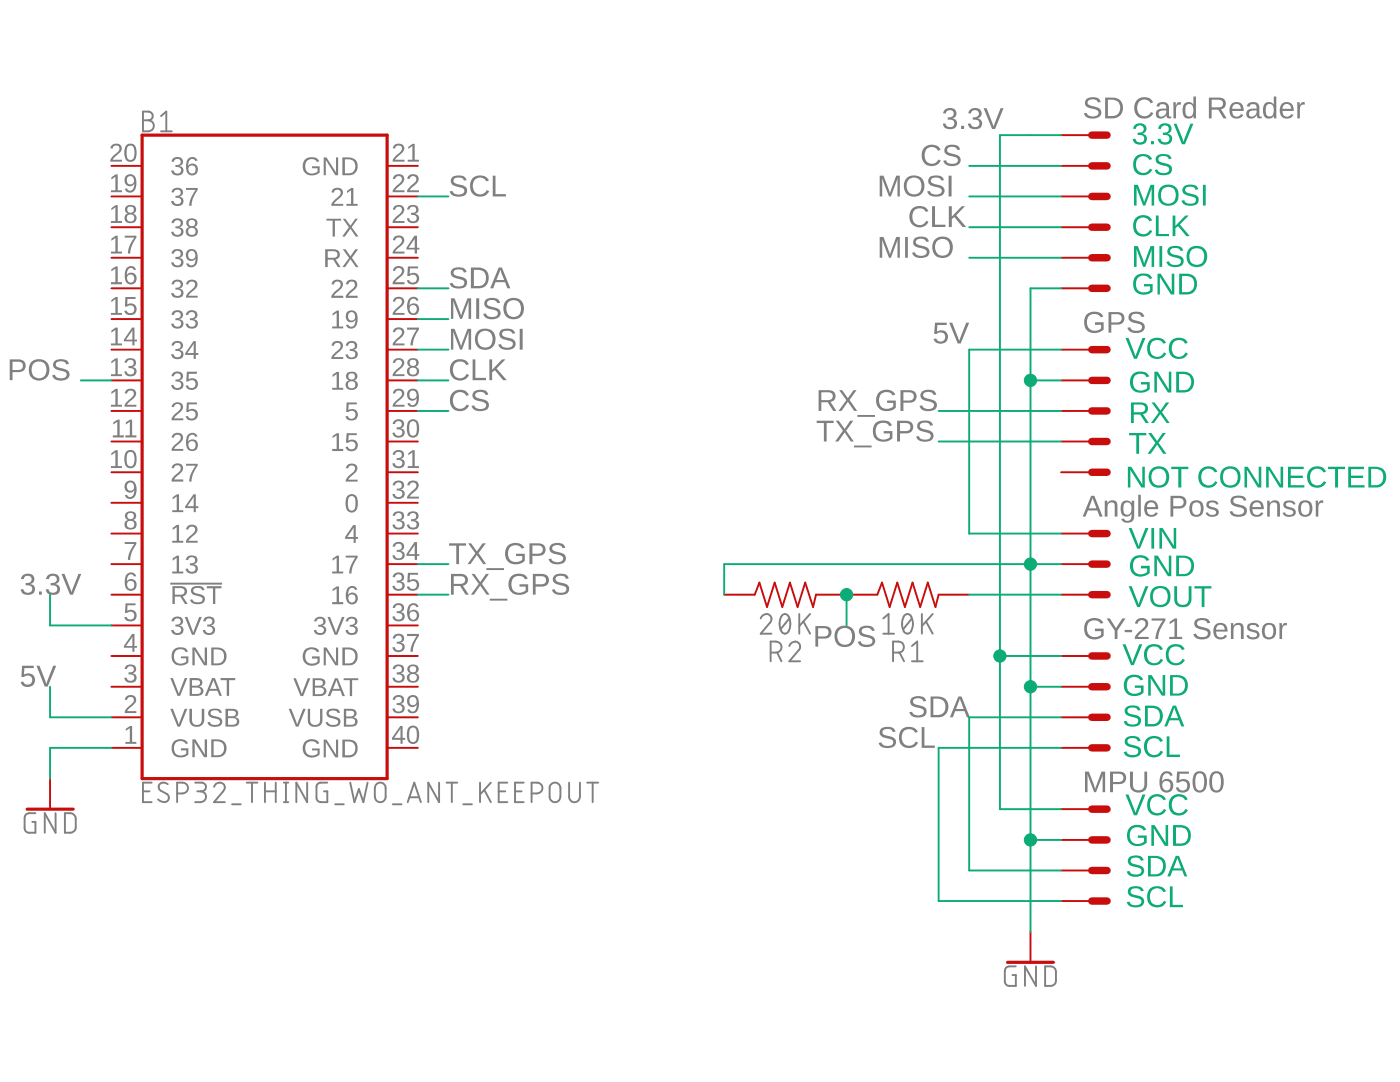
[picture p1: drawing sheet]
<?xml version="1.0" encoding="utf-8"?>
<!DOCTYPE eagle SYSTEM "eagle.dtd">
<!--
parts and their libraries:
SparkFun-Boards: Licensing: Creative Commons ShareAlike 4.0 International - https://creativecommons.org/licenses/by-sa/4.0
-->
<eagle version="9.1.0">
<drawing>
<settings>
<setting alwaysvectorfont="no"/>
<setting verticaltext="up"/>
</settings>
<grid distance="0.1" unitdist="inch" unit="inch" style="lines" multiple="1" display="no" altdistance="0.01" altunitdist="inch" altunit="inch"/>
<schematic xreflabel="%F%N/%S.%C%R" xrefpart="/%S.%C%R">
<libraries>
<library name="SparkFun-Boards">
<symbols>
<symbol name="ESP32_THING">
<pin name="GND@1" x="-12.7" y="-22.86" length="short"/>
<pin name="VUSB@2" x="-12.7" y="-20.32" length="short"/>
<pin name="VBAT@3" x="-12.7" y="-17.78" length="short"/>
<pin name="GND@4" x="-12.7" y="-15.24" length="short"/>
<pin name="3V3@5" x="-12.7" y="-12.7" length="short"/>
<pin name="!RST!" x="-12.7" y="-10.16" length="short"/>
<pin name="13" x="-12.7" y="-7.62" length="short"/>
<pin name="12" x="-12.7" y="-5.08" length="short"/>
<pin name="14" x="-12.7" y="-2.54" length="short"/>
<pin name="27" x="-12.7" y="0" length="short"/>
<pin name="26" x="-12.7" y="2.54" length="short"/>
<pin name="25" x="-12.7" y="5.08" length="short"/>
<pin name="35" x="-12.7" y="7.62" length="short"/>
<pin name="34" x="-12.7" y="10.16" length="short"/>
<pin name="33" x="-12.7" y="12.7" length="short"/>
<pin name="32" x="-12.7" y="15.24" length="short"/>
<pin name="39" x="-12.7" y="17.78" length="short"/>
<pin name="38" x="-12.7" y="20.32" length="short"/>
<pin name="37" x="-12.7" y="22.86" length="short"/>
<pin name="36" x="-12.7" y="25.4" length="short"/>
<pin name="GND@40" x="12.7" y="-22.86" length="short" rot="R180"/>
<pin name="VUSB@39" x="12.7" y="-20.32" length="short" rot="R180"/>
<pin name="VBAT@38" x="12.7" y="-17.78" length="short" rot="R180"/>
<pin name="GND@37" x="12.7" y="-15.24" length="short" rot="R180"/>
<pin name="3V3@36" x="12.7" y="-12.7" length="short" rot="R180"/>
<pin name="16" x="12.7" y="-10.16" length="short" rot="R180"/>
<pin name="17" x="12.7" y="-7.62" length="short" rot="R180"/>
<pin name="4" x="12.7" y="-5.08" length="short" rot="R180"/>
<pin name="0" x="12.7" y="-2.54" length="short" rot="R180"/>
<pin name="2" x="12.7" y="0" length="short" rot="R180"/>
<pin name="15" x="12.7" y="2.54" length="short" rot="R180"/>
<pin name="5" x="12.7" y="5.08" length="short" rot="R180"/>
<pin name="18" x="12.7" y="7.62" length="short" rot="R180"/>
<pin name="23" x="12.7" y="10.16" length="short" rot="R180"/>
<pin name="19" x="12.7" y="12.7" length="short" rot="R180"/>
<pin name="22" x="12.7" y="15.24" length="short" rot="R180"/>
<pin name="RX" x="12.7" y="17.78" length="short" rot="R180"/>
<pin name="TX" x="12.7" y="20.32" length="short" rot="R180"/>
<pin name="21" x="12.7" y="22.86" length="short" rot="R180"/>
<pin name="GND@21" x="12.7" y="25.4" length="short" rot="R180"/>
<wire x1="-10.16" y1="-25.4" x2="-10.16" y2="27.94" width="0.254" layer="94"/>
<wire x1="-10.16" y1="27.94" x2="10.16" y2="27.94" width="0.254" layer="94"/>
<wire x1="10.16" y1="27.94" x2="10.16" y2="-25.4" width="0.254" layer="94"/>
<wire x1="10.16" y1="-25.4" x2="-10.16" y2="-25.4" width="0.254" layer="94"/>
<text x="-10.16" y="28.194" size="1.778" layer="95" font="vector">&gt;Name</text>
<text x="-10.16" y="-25.654" size="1.778" layer="96" font="vector" align="top-left">&gt;Value</text>
</symbol>
</symbols>
<devicesets>
<deviceset name="ESP32_THING" prefix="B">
<gates>
<gate name="G$1" symbol="ESP32_THING" x="0" y="0"/>
</gates>
<devices>
<device name="_W_ANT_KEEPOUT" package="ESP32_THING">
<connects>
<connect gate="G$1" pin="!RST!" pad="6"/>
<connect gate="G$1" pin="0" pad="32"/>
<connect gate="G$1" pin="12" pad="8"/>
<connect gate="G$1" pin="13" pad="7"/>
<connect gate="G$1" pin="14" pad="9"/>
<connect gate="G$1" pin="15" pad="30"/>
<connect gate="G$1" pin="16" pad="35"/>
<connect gate="G$1" pin="17" pad="34"/>
<connect gate="G$1" pin="18" pad="28"/>
<connect gate="G$1" pin="19" pad="26"/>
<connect gate="G$1" pin="2" pad="31"/>
<connect gate="G$1" pin="21" pad="22"/>
<connect gate="G$1" pin="22" pad="25"/>
<connect gate="G$1" pin="23" pad="27"/>
<connect gate="G$1" pin="25" pad="12"/>
<connect gate="G$1" pin="26" pad="11"/>
<connect gate="G$1" pin="27" pad="10"/>
<connect gate="G$1" pin="32" pad="16"/>
<connect gate="G$1" pin="33" pad="15"/>
<connect gate="G$1" pin="34" pad="14"/>
<connect gate="G$1" pin="35" pad="13"/>
<connect gate="G$1" pin="36" pad="20"/>
<connect gate="G$1" pin="37" pad="19"/>
<connect gate="G$1" pin="38" pad="18"/>
<connect gate="G$1" pin="39" pad="17"/>
<connect gate="G$1" pin="3V3@36" pad="36"/>
<connect gate="G$1" pin="3V3@5" pad="5"/>
<connect gate="G$1" pin="4" pad="33"/>
<connect gate="G$1" pin="5" pad="29"/>
<connect gate="G$1" pin="GND@1" pad="1"/>
<connect gate="G$1" pin="GND@21" pad="21"/>
<connect gate="G$1" pin="GND@37" pad="37"/>
<connect gate="G$1" pin="GND@4" pad="4"/>
<connect gate="G$1" pin="GND@40" pad="40"/>
<connect gate="G$1" pin="RX" pad="24"/>
<connect gate="G$1" pin="TX" pad="23"/>
<connect gate="G$1" pin="VBAT@3" pad="3"/>
<connect gate="G$1" pin="VBAT@38" pad="38"/>
<connect gate="G$1" pin="VUSB@2" pad="2"/>
<connect gate="G$1" pin="VUSB@39" pad="39"/>
</connects>
<technologies>
<technology name="">
<attribute name="SF_ID" value="DEV-13907"/>
</technology>
</technologies>
</device>
<device name="_WO_ANT_KEEPOUT" package="ESP32_THING_NO_ANT">
<connects>
<connect gate="G$1" pin="!RST!" pad="6"/>
<connect gate="G$1" pin="0" pad="32"/>
<connect gate="G$1" pin="12" pad="8"/>
<connect gate="G$1" pin="13" pad="7"/>
<connect gate="G$1" pin="14" pad="9"/>
<connect gate="G$1" pin="15" pad="30"/>
<connect gate="G$1" pin="16" pad="35"/>
<connect gate="G$1" pin="17" pad="34"/>
<connect gate="G$1" pin="18" pad="28"/>
<connect gate="G$1" pin="19" pad="26"/>
<connect gate="G$1" pin="2" pad="31"/>
<connect gate="G$1" pin="21" pad="22"/>
<connect gate="G$1" pin="22" pad="25"/>
<connect gate="G$1" pin="23" pad="27"/>
<connect gate="G$1" pin="25" pad="12"/>
<connect gate="G$1" pin="26" pad="11"/>
<connect gate="G$1" pin="27" pad="10"/>
<connect gate="G$1" pin="32" pad="16"/>
<connect gate="G$1" pin="33" pad="15"/>
<connect gate="G$1" pin="34" pad="14"/>
<connect gate="G$1" pin="35" pad="13"/>
<connect gate="G$1" pin="36" pad="20"/>
<connect gate="G$1" pin="37" pad="19"/>
<connect gate="G$1" pin="38" pad="18"/>
<connect gate="G$1" pin="39" pad="17"/>
<connect gate="G$1" pin="3V3@36" pad="36"/>
<connect gate="G$1" pin="3V3@5" pad="5"/>
<connect gate="G$1" pin="4" pad="33"/>
<connect gate="G$1" pin="5" pad="29"/>
<connect gate="G$1" pin="GND@1" pad="1"/>
<connect gate="G$1" pin="GND@21" pad="21"/>
<connect gate="G$1" pin="GND@37" pad="37"/>
<connect gate="G$1" pin="GND@4" pad="4"/>
<connect gate="G$1" pin="GND@40" pad="40"/>
<connect gate="G$1" pin="RX" pad="24"/>
<connect gate="G$1" pin="TX" pad="23"/>
<connect gate="G$1" pin="VBAT@3" pad="3"/>
<connect gate="G$1" pin="VBAT@38" pad="38"/>
<connect gate="G$1" pin="VUSB@2" pad="2"/>
<connect gate="G$1" pin="VUSB@39" pad="39"/>
</connects>
<technologies>
<technology name=""/>
</technologies>
</device>
</devices>
</deviceset>
</devicesets>
</library>
<library name="con-molex">
<symbols>
<symbol name="MV">
<wire x1="1.27" y1="0" x2="0" y2="0" width="0.6096" layer="94"/>
<text x="2.54" y="-0.762" size="1.524" layer="95">&gt;NAME</text>
<text x="-0.762" y="1.397" size="1.778" layer="96">&gt;VALUE</text>
<pin name="S" x="-2.54" y="0" visible="off" length="short" direction="pas"/>
</symbol>
<symbol name="M">
<wire x1="1.27" y1="0" x2="0" y2="0" width="0.6096" layer="94"/>
<text x="2.54" y="-0.762" size="1.524" layer="95">&gt;NAME</text>
<pin name="S" x="-2.54" y="0" visible="off" length="short" direction="pas"/>
</symbol>
</symbols>
<devicesets>
<deviceset name="22-23-2061" prefix="X" uservalue="yes">
<gates>
<gate name="-1" symbol="MV" x="0" y="5.08" addlevel="always" swaplevel="1"/>
<gate name="-2" symbol="M" x="0" y="2.54" addlevel="always" swaplevel="1"/>
<gate name="-3" symbol="M" x="0" y="0" addlevel="always" swaplevel="1"/>
<gate name="-4" symbol="M" x="0" y="-2.54" addlevel="always" swaplevel="1"/>
<gate name="-5" symbol="M" x="0" y="-5.08" addlevel="always" swaplevel="1"/>
<gate name="-6" symbol="M" x="0" y="-7.62" addlevel="always" swaplevel="1"/>
</gates>
<devices>
<device name="" package="22-23-2061">
<connects>
<connect gate="-1" pin="S" pad="1"/>
<connect gate="-2" pin="S" pad="2"/>
<connect gate="-3" pin="S" pad="3"/>
<connect gate="-4" pin="S" pad="4"/>
<connect gate="-5" pin="S" pad="5"/>
<connect gate="-6" pin="S" pad="6"/>
</connects>
<technologies>
<technology name="">
<attribute name="MF" value="MOLEX" constant="no"/>
<attribute name="MPN" value="22-23-2061" constant="no"/>
<attribute name="OC_FARNELL" value="1462922" constant="no"/>
<attribute name="OC_NEWARK" value="27C1933" constant="no"/>
</technology>
</technologies>
</device>
</devices>
</deviceset>
<deviceset name="22-23-2051" prefix="X">
<gates>
<gate name="-1" symbol="MV" x="0" y="5.08" addlevel="always" swaplevel="1"/>
<gate name="-2" symbol="M" x="0" y="2.54" addlevel="always" swaplevel="1"/>
<gate name="-3" symbol="M" x="0" y="0" addlevel="always" swaplevel="1"/>
<gate name="-4" symbol="M" x="0" y="-2.54" addlevel="always" swaplevel="1"/>
<gate name="-5" symbol="M" x="0" y="-5.08" addlevel="always" swaplevel="1"/>
</gates>
<devices>
<device name="" package="22-23-2051">
<connects>
<connect gate="-1" pin="S" pad="1"/>
<connect gate="-2" pin="S" pad="2"/>
<connect gate="-3" pin="S" pad="3"/>
<connect gate="-4" pin="S" pad="4"/>
<connect gate="-5" pin="S" pad="5"/>
</connects>
<technologies>
<technology name="">
<attribute name="MF" value="MOLEX" constant="no"/>
<attribute name="MPN" value="22-23-2051" constant="no"/>
<attribute name="OC_FARNELL" value="1462952" constant="no"/>
<attribute name="OC_NEWARK" value="38C9178" constant="no"/>
</technology>
</technologies>
</device>
</devices>
</deviceset>
<deviceset name="22-23-2031" prefix="X">
<gates>
<gate name="-1" symbol="MV" x="0" y="2.54" addlevel="always" swaplevel="1"/>
<gate name="-2" symbol="M" x="0" y="0" addlevel="always" swaplevel="1"/>
<gate name="-3" symbol="M" x="0" y="-2.54" addlevel="always" swaplevel="1"/>
</gates>
<devices>
<device name="" package="22-23-2031">
<connects>
<connect gate="-1" pin="S" pad="1"/>
<connect gate="-2" pin="S" pad="2"/>
<connect gate="-3" pin="S" pad="3"/>
</connects>
<technologies>
<technology name="">
<attribute name="MF" value="MOLEX" constant="no"/>
<attribute name="MPN" value="22-23-2031" constant="no"/>
<attribute name="OC_FARNELL" value="1462950" constant="no"/>
<attribute name="OC_NEWARK" value="30C0862" constant="no"/>
</technology>
</technologies>
</device>
</devices>
</deviceset>
<deviceset name="22-23-2041" prefix="X">
<gates>
<gate name="-1" symbol="MV" x="0" y="2.54" addlevel="always" swaplevel="1"/>
<gate name="-2" symbol="M" x="0" y="0" addlevel="always" swaplevel="1"/>
<gate name="-3" symbol="M" x="0" y="-2.54" addlevel="always" swaplevel="1"/>
<gate name="-4" symbol="M" x="0" y="-5.08" addlevel="always" swaplevel="1"/>
</gates>
<devices>
<device name="" package="22-23-2041">
<connects>
<connect gate="-1" pin="S" pad="1"/>
<connect gate="-2" pin="S" pad="2"/>
<connect gate="-3" pin="S" pad="3"/>
<connect gate="-4" pin="S" pad="4"/>
</connects>
<technologies>
<technology name="">
<attribute name="MF" value="MOLEX" constant="no"/>
<attribute name="MPN" value="22-23-2041" constant="no"/>
<attribute name="OC_FARNELL" value="1462920" constant="no"/>
<attribute name="OC_NEWARK" value="38C0355" constant="no"/>
</technology>
</technologies>
</device>
</devices>
</deviceset>
</devicesets>
</library>
<library name="SparkFun-PowerSymbols">
<symbols>
<symbol name="DGND">
<wire x1="-1.905" y1="0" x2="1.905" y2="0" width="0.254" layer="94"/>
<pin name="GND" x="0" y="2.54" visible="off" length="short" direction="sup" rot="R270"/>
<text x="0" y="-0.254" size="1.778" layer="96" font="vector" align="top-center">&gt;VALUE</text>
</symbol>
</symbols>
<devicesets>
<deviceset name="GND" prefix="GND">
<gates>
<gate name="1" symbol="DGND" x="0" y="0"/>
</gates>
<devices>
<device name="">
<technologies>
<technology name=""/>
</technologies>
</device>
</devices>
</deviceset>
</devicesets>
</library>
<library name="SparkFun-Resistors">
<symbols>
<symbol name="RESISTOR">
<wire x1="-2.54" y1="0" x2="-2.159" y2="1.016" width="0.1524" layer="94"/>
<wire x1="-2.159" y1="1.016" x2="-1.524" y2="-1.016" width="0.1524" layer="94"/>
<wire x1="-1.524" y1="-1.016" x2="-0.889" y2="1.016" width="0.1524" layer="94"/>
<wire x1="-0.889" y1="1.016" x2="-0.254" y2="-1.016" width="0.1524" layer="94"/>
<wire x1="-0.254" y1="-1.016" x2="0.381" y2="1.016" width="0.1524" layer="94"/>
<wire x1="0.381" y1="1.016" x2="1.016" y2="-1.016" width="0.1524" layer="94"/>
<wire x1="1.016" y1="-1.016" x2="1.651" y2="1.016" width="0.1524" layer="94"/>
<wire x1="1.651" y1="1.016" x2="2.286" y2="-1.016" width="0.1524" layer="94"/>
<wire x1="2.286" y1="-1.016" x2="2.54" y2="0" width="0.1524" layer="94"/>
<text x="0" y="1.524" size="1.778" layer="95" font="vector" align="bottom-center">&gt;NAME</text>
<text x="0" y="-1.524" size="1.778" layer="96" font="vector" align="top-center">&gt;VALUE</text>
<pin name="2" x="5.08" y="0" visible="off" length="short" direction="pas" swaplevel="1" rot="R180"/>
<pin name="1" x="-5.08" y="0" visible="off" length="short" direction="pas" swaplevel="1"/>
</symbol>
</symbols>
<devicesets>
<deviceset name="10KOHM" prefix="R">
<gates>
<gate name="G$1" symbol="RESISTOR" x="0" y="0"/>
</gates>
<devices>
<device name="-HORIZ-1/4W-1%" package="AXIAL-0.3">
<connects>
<connect gate="G$1" pin="1" pad="P$1"/>
<connect gate="G$1" pin="2" pad="P$2"/>
</connects>
<technologies>
<technology name="">
<attribute name="PROD_ID" value="RES-12183" constant="no"/>
<attribute name="VALUE" value="10k" constant="no"/>
</technology>
</technologies>
</device>
<device name="-VERT-1/4W-1%" package="AXIAL-0.1">
<connects>
<connect gate="G$1" pin="1" pad="P$1"/>
<connect gate="G$1" pin="2" pad="P$2"/>
</connects>
<technologies>
<technology name="">
<attribute name="PROD_ID" value="RES-12183"/>
<attribute name="VALUE" value="10k"/>
</technology>
</technologies>
</device>
<device name="-VERT_KIT-1/4W-1%" package="AXIAL-0.1-KIT">
<connects>
<connect gate="G$1" pin="1" pad="P$1"/>
<connect gate="G$1" pin="2" pad="P$2"/>
</connects>
<technologies>
<technology name="">
<attribute name="PROD_ID" value="RES-12183" constant="no"/>
<attribute name="VALUE" value="10k" constant="no"/>
</technology>
</technologies>
</device>
<device name="-VERT-1/4W-5%" package="AXIAL-0.1">
<connects>
<connect gate="G$1" pin="1" pad="P$1"/>
<connect gate="G$1" pin="2" pad="P$2"/>
</connects>
<technologies>
<technology name="">
<attribute name="PROD_ID" value="RES-09435"/>
<attribute name="VALUE" value="10k"/>
</technology>
</technologies>
</device>
<device name="-VERT_KIT-1/4W-5%" package="AXIAL-0.1-KIT">
<connects>
<connect gate="G$1" pin="1" pad="P$1"/>
<connect gate="G$1" pin="2" pad="P$2"/>
</connects>
<technologies>
<technology name="">
<attribute name="PROD_ID" value="RES-09435"/>
<attribute name="VALUE" value="10k"/>
</technology>
</technologies>
</device>
<device name="-HORIZ-1/4W-5%" package="AXIAL-0.3">
<connects>
<connect gate="G$1" pin="1" pad="P$1"/>
<connect gate="G$1" pin="2" pad="P$2"/>
</connects>
<technologies>
<technology name="">
<attribute name="PROD_ID" value="RES-09435"/>
<attribute name="VALUE" value="10k"/>
</technology>
</technologies>
</device>
<device name="-HORIZ_KIT-1/4W-5%" package="AXIAL-0.3-KIT">
<connects>
<connect gate="G$1" pin="1" pad="P$1"/>
<connect gate="G$1" pin="2" pad="P$2"/>
</connects>
<technologies>
<technology name="">
<attribute name="PROD_ID" value="RES-09435"/>
<attribute name="VALUE" value="10k"/>
</technology>
</technologies>
</device>
<device name="-HORIZ_KIT-1/4W-1%" package="AXIAL-0.3-KIT">
<connects>
<connect gate="G$1" pin="1" pad="P$1"/>
<connect gate="G$1" pin="2" pad="P$2"/>
</connects>
<technologies>
<technology name="">
<attribute name="PROD_ID" value="RES-12183"/>
<attribute name="VALUE" value="10k"/>
</technology>
</technologies>
</device>
<device name="-VERT-1/6W-5%" package="AXIAL-0.1">
<connects>
<connect gate="G$1" pin="1" pad="P$1"/>
<connect gate="G$1" pin="2" pad="P$2"/>
</connects>
<technologies>
<technology name="">
<attribute name="PROD_ID" value="RES-08375"/>
<attribute name="VALUE" value="10k"/>
</technology>
</technologies>
</device>
<device name="-VERT_KIT-1/6W-5%" package="AXIAL-0.1-KIT">
<connects>
<connect gate="G$1" pin="1" pad="P$1"/>
<connect gate="G$1" pin="2" pad="P$2"/>
</connects>
<technologies>
<technology name="">
<attribute name="PROD_ID" value="RES-08375"/>
<attribute name="VALUE" value="10k"/>
</technology>
</technologies>
</device>
<device name="-HORIZ-1/6W-5%" package="AXIAL-0.3">
<connects>
<connect gate="G$1" pin="1" pad="P$1"/>
<connect gate="G$1" pin="2" pad="P$2"/>
</connects>
<technologies>
<technology name="">
<attribute name="PROD_ID" value="RES-08375"/>
<attribute name="VALUE" value="10k"/>
</technology>
</technologies>
</device>
<device name="-HORIZ_KIT-1/6W-5%" package="AXIAL-0.3-KIT">
<connects>
<connect gate="G$1" pin="1" pad="P$1"/>
<connect gate="G$1" pin="2" pad="P$2"/>
</connects>
<technologies>
<technology name="">
<attribute name="PROD_ID" value="RES-08375"/>
<attribute name="VALUE" value="10k"/>
</technology>
</technologies>
</device>
<device name="-0603-1/10W-1%" package="0603">
<connects>
<connect gate="G$1" pin="1" pad="1"/>
<connect gate="G$1" pin="2" pad="2"/>
</connects>
<technologies>
<technology name="">
<attribute name="PROD_ID" value="RES-00824"/>
<attribute name="VALUE" value="10k"/>
</technology>
</technologies>
</device>
<device name="-0402-1/16W-1%" package="0402">
<connects>
<connect gate="G$1" pin="1" pad="1"/>
<connect gate="G$1" pin="2" pad="2"/>
</connects>
<technologies>
<technology name="">
<attribute name="PROD_ID" value="RES-14241"/>
<attribute name="VALUE" value="10k"/>
</technology>
</technologies>
</device>
<device name="-0402T-1/16W-1%" package="0402-TIGHT">
<connects>
<connect gate="G$1" pin="1" pad="1"/>
<connect gate="G$1" pin="2" pad="2"/>
</connects>
<technologies>
<technology name="">
<attribute name="PROD_ID" value="RES-14241" constant="no"/>
<attribute name="VALUE" value="10k" constant="no"/>
</technology>
</technologies>
</device>
<device name="-0402-1/10W-0.1%" package="0402-TIGHT">
<connects>
<connect gate="G$1" pin="1" pad="1"/>
<connect gate="G$1" pin="2" pad="2"/>
</connects>
<technologies>
<technology name="">
<attribute name="PROD_ID" value="RES-16147" constant="no"/>
<attribute name="VALUE" value="10K" constant="no"/>
</technology>
</technologies>
</device>
</devices>
</deviceset>
</devicesets>
</library>
</libraries>
<attributes>
</attributes>
<variantdefs>
</variantdefs>
<classes>
<class number="0" name="default" width="0" drill="0">
</class>
</classes>
<parts>
<part name="B1" library="SparkFun-Boards" deviceset="ESP32_THING" device="_WO_ANT_KEEPOUT"/>
<part name="X1" library="con-molex" deviceset="22-23-2061" device="" value="SD Card Reader"/>
<part name="X2" library="con-molex" deviceset="22-23-2051" device="" value="GPS"/>
<part name="X3" library="con-molex" deviceset="22-23-2031" device="" value="Angle Pos Sensor"/>
<part name="X4" library="con-molex" deviceset="22-23-2041" device="" value="GY-271 Sensor"/>
<part name="X5" library="con-molex" deviceset="22-23-2041" device="" value="MPU 6500"/>
<part name="GND1" library="SparkFun-PowerSymbols" deviceset="GND" device=""/>
<part name="GND2" library="SparkFun-PowerSymbols" deviceset="GND" device=""/>
<part name="R1" library="SparkFun-Resistors" deviceset="10KOHM" device="-0402-1/10W-0.1%" value="10K"/>
<part name="R2" library="SparkFun-Resistors" deviceset="10KOHM" device="-0402-1/10W-0.1%" value="20K"/>
</parts>
<sheets>
<sheet>
<plain>
<text x="92.202" y="85.598" size="1.778" layer="91">3.3V</text>
<text x="92.202" y="83.058" size="1.778" layer="91">CS</text>
<text x="92.202" y="80.518" size="1.778" layer="91">MOSI</text>
<text x="92.202" y="77.978" size="1.778" layer="91">CLK</text>
<text x="92.202" y="75.438" size="1.778" layer="91">MISO</text>
<text x="92.202" y="73.152" size="1.778" layer="91">GND</text>
<text x="91.694" y="67.818" size="1.778" layer="91">VCC</text>
<text x="91.948" y="65.024" size="1.778" layer="91">GND</text>
<text x="91.948" y="62.484" size="1.778" layer="91">RX</text>
<text x="91.948" y="59.944" size="1.778" layer="91">TX</text>
<text x="91.694" y="57.15" size="1.778" layer="91">NOT CONNECTED</text>
<text x="91.948" y="52.07" size="1.778" layer="91">VIN</text>
<text x="91.948" y="49.784" size="1.778" layer="91">GND</text>
<text x="91.948" y="47.244" size="1.778" layer="91">VOUT</text>
<text x="91.44" y="42.418" size="1.778" layer="91">VCC</text>
<text x="91.44" y="39.878" size="1.778" layer="91">GND</text>
<text x="91.44" y="37.338" size="1.778" layer="91">SDA</text>
<text x="91.44" y="34.798" size="1.778" layer="91">SCL</text>
<text x="91.694" y="29.972" size="1.778" layer="91">VCC</text>
<text x="91.694" y="27.432" size="1.778" layer="91">GND</text>
<text x="91.694" y="24.892" size="1.778" layer="91">SDA</text>
<text x="91.694" y="22.352" size="1.778" layer="91">SCL</text>
</plain>
<instances>
<instance part="B1" gate="G$1" x="20.32" y="58.42"/>
<instance part="X1" gate="-1" x="88.9" y="86.36" smashed="yes">
<attribute name="VALUE" x="88.138" y="87.757" size="1.778" layer="96"/>
</instance>
<instance part="X1" gate="-2" x="88.9" y="83.82" smashed="yes"/>
<instance part="X1" gate="-3" x="88.9" y="81.28" smashed="yes"/>
<instance part="X1" gate="-4" x="88.9" y="78.74" smashed="yes"/>
<instance part="X1" gate="-5" x="88.9" y="76.2" smashed="yes"/>
<instance part="X1" gate="-6" x="88.9" y="73.66" smashed="yes"/>
<instance part="X2" gate="-1" x="88.9" y="68.58" smashed="yes">
<attribute name="VALUE" x="88.138" y="69.977" size="1.778" layer="96"/>
</instance>
<instance part="X2" gate="-2" x="88.9" y="66.04" smashed="yes"/>
<instance part="X2" gate="-3" x="88.9" y="63.5" smashed="yes"/>
<instance part="X2" gate="-4" x="88.9" y="60.96" smashed="yes"/>
<instance part="X2" gate="-5" x="88.9" y="58.42" smashed="yes"/>
<instance part="X3" gate="-1" x="88.9" y="53.34" smashed="yes">
<attribute name="VALUE" x="88.138" y="54.737" size="1.778" layer="96"/>
</instance>
<instance part="X3" gate="-2" x="88.9" y="50.8" smashed="yes"/>
<instance part="X3" gate="-3" x="88.9" y="48.26" smashed="yes"/>
<instance part="X4" gate="-1" x="88.9" y="43.18" smashed="yes">
<attribute name="VALUE" x="88.138" y="44.577" size="1.778" layer="96"/>
</instance>
<instance part="X4" gate="-2" x="88.9" y="40.64" smashed="yes"/>
<instance part="X4" gate="-3" x="88.9" y="38.1" smashed="yes"/>
<instance part="X4" gate="-4" x="88.9" y="35.56" smashed="yes"/>
<instance part="X5" gate="-1" x="88.9" y="30.48" smashed="yes">
<attribute name="VALUE" x="88.138" y="31.877" size="1.778" layer="96"/>
</instance>
<instance part="X5" gate="-2" x="88.9" y="27.94" smashed="yes"/>
<instance part="X5" gate="-3" x="88.9" y="25.4" smashed="yes"/>
<instance part="X5" gate="-4" x="88.9" y="22.86" smashed="yes"/>
<instance part="GND1" gate="1" x="83.82" y="17.78"/>
<instance part="GND2" gate="1" x="2.54" y="30.48"/>
<instance part="R1" gate="G$1" x="73.66" y="48.26" smashed="yes">
<attribute name="NAME" x="73.66" y="42.672" size="1.778" layer="95" font="vector" align="bottom-center"/>
<attribute name="VALUE" x="73.66" y="46.736" size="1.778" layer="96" font="vector" align="top-center"/>
</instance>
<instance part="R2" gate="G$1" x="63.5" y="48.26" smashed="yes">
<attribute name="NAME" x="63.5" y="42.672" size="1.778" layer="95" font="vector" align="bottom-center"/>
<attribute name="VALUE" x="63.5" y="46.736" size="1.778" layer="96" font="vector" align="top-center"/>
</instance>
</instances>
<busses>
</busses>
<nets>
<net name="RX_GPS" class="0">
<segment>
<pinref part="X2" gate="-3" pin="S"/>
<wire x1="86.36" y1="63.5" x2="81.28" y2="63.5" width="0.1524" layer="91"/>
<label x="66.04" y="63.5" size="1.778" layer="95"/>
<wire x1="81.28" y1="63.5" x2="78.74" y2="63.5" width="0.1524" layer="91"/>
<wire x1="78.74" y1="63.5" x2="76.2" y2="63.5" width="0.1524" layer="91"/>
</segment>
<segment>
<pinref part="B1" gate="G$1" pin="16"/>
<wire x1="33.02" y1="48.26" x2="35.56" y2="48.26" width="0.1524" layer="91"/>
<label x="35.56" y="48.26" size="1.778" layer="95"/>
</segment>
</net>
<net name="N$10" class="0">
<segment>
<pinref part="X3" gate="-3" pin="S"/>
<wire x1="86.36" y1="48.26" x2="81.28" y2="48.26" width="0.1524" layer="91"/>
<wire x1="81.28" y1="48.26" x2="78.74" y2="48.26" width="0.1524" layer="91"/>
<pinref part="R1" gate="G$1" pin="2"/>
</segment>
</net>
<net name="MOSI" class="0">
<segment>
<pinref part="X1" gate="-3" pin="S"/>
<wire x1="86.36" y1="81.28" x2="81.28" y2="81.28" width="0.1524" layer="91"/>
<wire x1="81.28" y1="81.28" x2="78.74" y2="81.28" width="0.1524" layer="91"/>
<label x="71.12" y="81.28" size="1.778" layer="95"/>
</segment>
<segment>
<pinref part="B1" gate="G$1" pin="23"/>
<wire x1="33.02" y1="68.58" x2="35.56" y2="68.58" width="0.1524" layer="91"/>
<label x="35.56" y="68.58" size="1.778" layer="95"/>
<label x="35.56" y="68.58" size="1.778" layer="95"/>
</segment>
</net>
<net name="CLK" class="0">
<segment>
<pinref part="X1" gate="-4" pin="S"/>
<wire x1="86.36" y1="78.74" x2="81.28" y2="78.74" width="0.1524" layer="91"/>
<wire x1="81.28" y1="78.74" x2="78.74" y2="78.74" width="0.1524" layer="91"/>
<label x="73.66" y="78.74" size="1.778" layer="95"/>
</segment>
<segment>
<pinref part="B1" gate="G$1" pin="18"/>
<wire x1="33.02" y1="66.04" x2="35.56" y2="66.04" width="0.1524" layer="91"/>
<label x="35.56" y="66.04" size="1.778" layer="95"/>
</segment>
</net>
<net name="MISO" class="0">
<segment>
<pinref part="X1" gate="-5" pin="S"/>
<wire x1="86.36" y1="76.2" x2="81.28" y2="76.2" width="0.1524" layer="91"/>
<wire x1="81.28" y1="76.2" x2="78.74" y2="76.2" width="0.1524" layer="91"/>
<label x="71.12" y="76.2" size="1.778" layer="95"/>
</segment>
<segment>
<pinref part="B1" gate="G$1" pin="19"/>
<wire x1="33.02" y1="71.12" x2="35.56" y2="71.12" width="0.1524" layer="91"/>
<label x="35.56" y="71.12" size="1.778" layer="95"/>
</segment>
</net>
<net name="GND" class="0">
<segment>
<pinref part="X1" gate="-6" pin="S"/>
<wire x1="86.36" y1="73.66" x2="83.82" y2="73.66" width="0.1524" layer="91"/>
<pinref part="X2" gate="-2" pin="S"/>
<wire x1="86.36" y1="66.04" x2="83.82" y2="66.04" width="0.1524" layer="91"/>
<wire x1="83.82" y1="73.66" x2="83.82" y2="66.04" width="0.1524" layer="91"/>
<pinref part="X3" gate="-2" pin="S"/>
<wire x1="86.36" y1="50.8" x2="83.82" y2="50.8" width="0.1524" layer="91"/>
<wire x1="83.82" y1="66.04" x2="83.82" y2="50.8" width="0.1524" layer="91"/>
<junction x="83.82" y="66.04"/>
<pinref part="X4" gate="-2" pin="S"/>
<wire x1="86.36" y1="40.64" x2="83.82" y2="40.64" width="0.1524" layer="91"/>
<wire x1="83.82" y1="50.8" x2="83.82" y2="40.64" width="0.1524" layer="91"/>
<junction x="83.82" y="50.8"/>
<pinref part="X5" gate="-2" pin="S"/>
<wire x1="86.36" y1="27.94" x2="83.82" y2="27.94" width="0.1524" layer="91"/>
<wire x1="83.82" y1="40.64" x2="83.82" y2="27.94" width="0.1524" layer="91"/>
<junction x="83.82" y="40.64"/>
<wire x1="83.82" y1="27.94" x2="83.82" y2="20.32" width="0.1524" layer="91"/>
<junction x="83.82" y="27.94"/>
<pinref part="GND1" gate="1" pin="GND"/>
<pinref part="R2" gate="G$1" pin="1"/>
<wire x1="58.42" y1="48.26" x2="58.42" y2="50.8" width="0.1524" layer="91"/>
<wire x1="58.42" y1="50.8" x2="83.82" y2="50.8" width="0.1524" layer="91"/>
</segment>
</net>
<net name="N$20" class="0">
<segment>
<pinref part="B1" gate="G$1" pin="GND@1"/>
<wire x1="7.62" y1="35.56" x2="2.54" y2="35.56" width="0.1524" layer="91"/>
<wire x1="2.54" y1="35.56" x2="2.54" y2="33.02" width="0.1524" layer="91"/>
<pinref part="GND2" gate="1" pin="GND"/>
</segment>
</net>
<net name="TX_GPS" class="0">
<segment>
<pinref part="B1" gate="G$1" pin="17"/>
<wire x1="33.02" y1="50.8" x2="35.56" y2="50.8" width="0.1524" layer="91"/>
<label x="35.56" y="50.8" size="1.778" layer="95"/>
</segment>
<segment>
<pinref part="X2" gate="-4" pin="S"/>
<wire x1="86.36" y1="60.96" x2="81.28" y2="60.96" width="0.1524" layer="91"/>
<label x="66.04" y="60.96" size="1.778" layer="95"/>
<wire x1="81.28" y1="60.96" x2="78.74" y2="60.96" width="0.1524" layer="91"/>
<wire x1="78.74" y1="60.96" x2="76.2" y2="60.96" width="0.1524" layer="91"/>
</segment>
</net>
<net name="5V" class="0">
<segment>
<pinref part="B1" gate="G$1" pin="VUSB@2"/>
<wire x1="7.62" y1="38.1" x2="2.54" y2="38.1" width="0.1524" layer="91"/>
<wire x1="2.54" y1="38.1" x2="2.54" y2="40.64" width="0.1524" layer="91"/>
<label x="0" y="40.64" size="1.778" layer="95"/>
</segment>
<segment>
<pinref part="X3" gate="-1" pin="S"/>
<wire x1="86.36" y1="53.34" x2="81.28" y2="53.34" width="0.1524" layer="91"/>
<wire x1="81.28" y1="53.34" x2="78.74" y2="53.34" width="0.1524" layer="91"/>
<pinref part="X2" gate="-1" pin="S"/>
<wire x1="86.36" y1="68.58" x2="81.28" y2="68.58" width="0.1524" layer="91"/>
<wire x1="81.28" y1="68.58" x2="78.74" y2="68.58" width="0.1524" layer="91"/>
<wire x1="78.74" y1="53.34" x2="78.74" y2="68.58" width="0.1524" layer="91"/>
<label x="75.692" y="69.088" size="1.778" layer="95"/>
</segment>
</net>
<net name="3.3V" class="0">
<segment>
<pinref part="B1" gate="G$1" pin="3V3@5"/>
<wire x1="7.62" y1="45.72" x2="2.54" y2="45.72" width="0.1524" layer="91"/>
<wire x1="2.54" y1="45.72" x2="2.54" y2="48.26" width="0.1524" layer="91"/>
<label x="0" y="48.26" size="1.778" layer="95"/>
</segment>
<segment>
<pinref part="X5" gate="-1" pin="S"/>
<wire x1="86.36" y1="30.48" x2="81.28" y2="30.48" width="0.1524" layer="91"/>
<pinref part="X4" gate="-1" pin="S"/>
<wire x1="86.36" y1="43.18" x2="81.28" y2="43.18" width="0.1524" layer="91"/>
<wire x1="81.28" y1="30.48" x2="81.28" y2="43.18" width="0.1524" layer="91"/>
<wire x1="81.28" y1="43.18" x2="81.28" y2="86.36" width="0.1524" layer="91"/>
<junction x="81.28" y="43.18"/>
<pinref part="X1" gate="-1" pin="S"/>
<wire x1="86.36" y1="86.36" x2="83.82" y2="86.36" width="0.1524" layer="91"/>
<wire x1="81.28" y1="86.36" x2="83.82" y2="86.36" width="0.1524" layer="91"/>
<label x="76.454" y="86.868" size="1.778" layer="95"/>
</segment>
</net>
<net name="SCL" class="0">
<segment>
<pinref part="B1" gate="G$1" pin="21"/>
<wire x1="33.02" y1="81.28" x2="35.56" y2="81.28" width="0.1524" layer="91"/>
<label x="35.56" y="81.28" size="1.778" layer="95"/>
</segment>
<segment>
<pinref part="X4" gate="-4" pin="S"/>
<wire x1="86.36" y1="35.56" x2="76.2" y2="35.56" width="0.1524" layer="91"/>
<pinref part="X5" gate="-4" pin="S"/>
<wire x1="76.2" y1="35.56" x2="76.2" y2="22.86" width="0.1524" layer="91"/>
<wire x1="76.2" y1="22.86" x2="86.36" y2="22.86" width="0.1524" layer="91"/>
<label x="71.12" y="35.56" size="1.778" layer="95"/>
</segment>
</net>
<net name="SDA" class="0">
<segment>
<pinref part="B1" gate="G$1" pin="22"/>
<wire x1="33.02" y1="73.66" x2="35.56" y2="73.66" width="0.1524" layer="91"/>
<label x="35.56" y="73.66" size="1.778" layer="95"/>
</segment>
<segment>
<pinref part="X5" gate="-3" pin="S"/>
<wire x1="86.36" y1="25.4" x2="78.74" y2="25.4" width="0.1524" layer="91"/>
<wire x1="78.74" y1="25.4" x2="78.74" y2="38.1" width="0.1524" layer="91"/>
<pinref part="X4" gate="-3" pin="S"/>
<wire x1="78.74" y1="38.1" x2="86.36" y2="38.1" width="0.1524" layer="91"/>
<label x="73.66" y="38.1" size="1.778" layer="95"/>
</segment>
</net>
<net name="POS" class="0">
<segment>
<pinref part="R1" gate="G$1" pin="1"/>
<pinref part="R2" gate="G$1" pin="2"/>
<wire x1="68.58" y1="48.26" x2="68.58" y2="45.72" width="0.1524" layer="91"/>
<junction x="68.58" y="48.26"/>
<label x="65.786" y="43.942" size="1.778" layer="95"/>
</segment>
<segment>
<pinref part="B1" gate="G$1" pin="35"/>
<wire x1="7.62" y1="66.04" x2="5.08" y2="66.04" width="0.1524" layer="91"/>
<label x="-1.016" y="66.04" size="1.778" layer="95"/>
</segment>
</net>
<net name="CS" class="0">
<segment>
<pinref part="B1" gate="G$1" pin="5"/>
<wire x1="33.02" y1="63.5" x2="35.56" y2="63.5" width="0.1524" layer="91"/>
<label x="35.56" y="63.5" size="1.778" layer="95"/>
</segment>
<segment>
<pinref part="X1" gate="-2" pin="S"/>
<wire x1="86.36" y1="83.82" x2="81.28" y2="83.82" width="0.1524" layer="91"/>
<wire x1="81.28" y1="83.82" x2="78.74" y2="83.82" width="0.1524" layer="91"/>
<label x="74.676" y="83.82" size="1.778" layer="95"/>
</segment>
</net>
</nets>
</sheet>
</sheets>
</schematic>
</drawing>
<compatibility>
<note version="8.2" severity="warning">
Since Version 8.2, EAGLE supports online libraries. The ids
of those online libraries will not be understood (or retained)
with this version.
</note>
<note version="8.3" severity="warning">
Since Version 8.3, EAGLE supports URNs for individual library
assets (packages, symbols, and devices). The URNs of those assets
will not be understood (or retained) with this version.
</note>
</compatibility>
</eagle>
